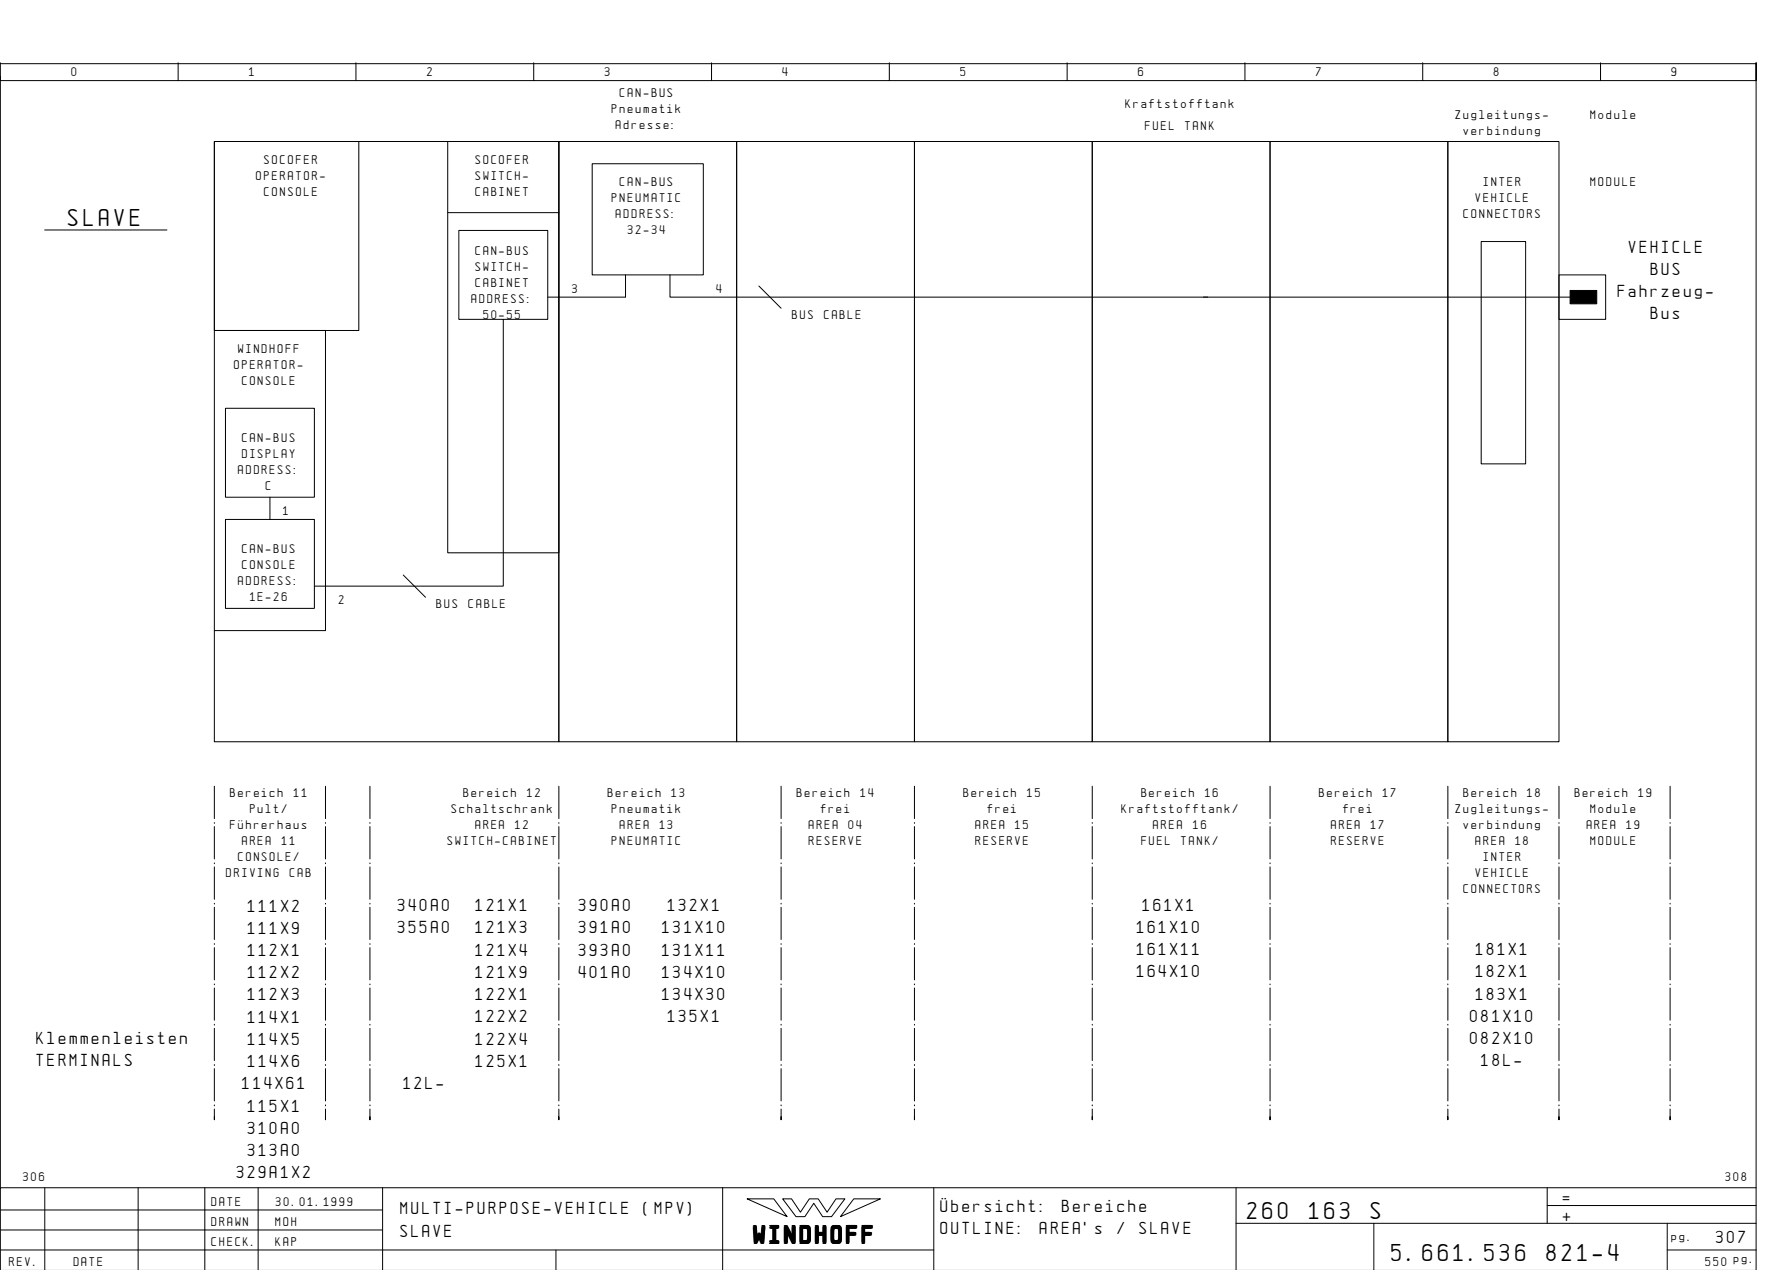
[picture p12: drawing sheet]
<svg xmlns="http://www.w3.org/2000/svg" width="399mm" height="286mm" viewBox="0 0 399 286" stroke-linecap="round" stroke-linejoin="round" font-family="sans-serif">
<g fill="none" stroke="#000" stroke-width=".22">
<path d="M.1 14.1v4h395v-4v271.6M.1 17.1v250M.1 14.3h395M40.1 14.1v4M80.1 14.1v4M120.1 14.1v4M160.1 14.1v4M200.1 14.1v4M240.1 14.1v4M280.1 14.1v4M320.1 14.1v4M360.1 14.1v4"/>
<path d="M48.2 31.8h77.5v135h-77.5zM48.2 31.8v42.5h25v67.5h-25v-67.5h32.5v-42.5zM100.7 31.8h25v92.5h-25zM125.7 31.8h40v135h-40zM133.2 36.8h25v25h-25zM165.7 31.8h40v135h-40zM205.7 31.8h40v135h-40zM245.7 31.8h40v135h-40zM285.7 31.8h40v135h-40zM325.7 31.8h25v135h-25zM10 51.7h27.6M100.7 47.8h25"/>
<path d="M103.2 51.8h20v20h-20zM333.2 54.3h10v50h-10zM113.2 71.8v60h-42.5M140.7 61.8v5h-17.5M150.7 61.8v5h121M170.7 64.3l5 5M270.7 66.8h82.5M350.7 61.8h10.5v10h-10.5zM50.7 91.8h20v20h-20zM50.7 116.8h20v20h-20zM60.7 111.8v5M90.7 129.3l5 5"/>
<path d="M48.2 176.8v7.3M73.2 176.8v7.3M83.2 176.8v7.3M125.7 176.8v7.3M175.7 176.8v7.3M205.7 176.8v7.3M245.7 176.8v7.3M285.7 176.8v7.3M325.7 176.8v7.3M350.7 176.8v7.3M375.7 176.8v7.3M48.2 185v.2"/>
<path d="M48.2 185.9v7.3M48.2 194.1v.1M48.2 195v7.2M73.2 185v.2M73.2 185.9v7.3M73.2 194.1v.1M73.2 195v7.2M83.2 185v.2M83.2 185.9v7.3M83.2 194.1v.1M83.2 195v7.2M125.7 185v.2"/>
<path d="M125.7 185.9v7.3M125.7 194.1v.1M125.7 195v7.2M175.7 185v.2M175.7 185.9v7.3M175.7 194.1v.1M175.7 195v7.2M205.7 185v.2M205.7 185.9v7.3M205.7 194.1v.1M205.7 195v7.2M245.7 185v.2"/>
<path d="M245.7 185.9v7.3M245.7 194.1v.1M245.7 195v7.2M285.7 185v.2M285.7 185.9v7.3M285.7 194.1v.1M285.7 195v7.2M325.7 185v.2M325.7 185.9v7.3M325.7 194.1v.1M325.7 195v7.2M350.7 185v.2"/>
<path d="M350.7 185.9v7.3M350.7 194.1v.1M350.7 195v7.2M375.7 185v.2M375.7 185.9v7.3M375.7 194.1v.1M375.7 195v7.2M48.2 203.2v.1M48.2 204.1v7.2M48.2 212.2v.2M48.2 213.1v7.3M73.2 203.2v.1"/>
<path d="M73.2 204.1v7.2M73.2 212.2v.2M73.2 213.1v7.3M83.2 203.2v.1M83.2 204.1v7.2M83.2 212.2v.2M83.2 213.1v7.3M125.7 203.2v.1M125.7 204.1v7.2M125.7 212.2v.2M125.7 213.1v7.3M175.7 203.2v.1"/>
<path d="M175.7 204.1v7.2M175.7 212.2v.2M175.7 213.1v7.3M205.7 203.2v.1M205.7 204.1v7.2M205.7 212.2v.2M205.7 213.1v7.3M245.7 203.2v.1M245.7 204.1v7.2M245.7 212.2v.2M245.7 213.1v7.3M285.7 203.2v.1"/>
<path d="M285.7 204.1v7.2M285.7 212.2v.2M285.7 213.1v7.3M325.7 203.2v.1M325.7 204.1v7.2M325.7 212.2v.2M325.7 213.1v7.3M350.7 203.2v.1M350.7 204.1v7.2M350.7 212.2v.2M350.7 213.1v7.3M375.7 203.2v.1"/>
<path d="M375.7 204.1v7.2M375.7 212.2v.2M375.7 213.1v7.3M48.2 221.3v.2M48.2 222.2v7.3M48.2 230.4v.2M48.2 231.3v7.2M48.2 239.4v.2M73.2 221.3v.2M73.2 222.2v7.3M73.2 230.4v.2M73.2 231.3v7.2"/>
<path d="M73.2 239.4v.2M83.2 221.3v.2M83.2 222.2v7.3M83.2 230.4v.2M83.2 231.3v7.2M83.2 239.4v.2M125.7 221.3v.2M125.7 222.2v7.3M125.7 230.4v.2M125.7 231.3v7.2M125.7 239.4v.2M175.7 221.3v.2"/>
<path d="M175.7 222.2v7.3M175.7 230.4v.2M175.7 231.3v7.2M175.7 239.4v.2M205.7 221.3v.2M205.7 222.2v7.3M205.7 230.4v.2M205.7 231.3v7.2M205.7 239.4v.2M245.7 221.3v.2M245.7 222.2v7.3M245.7 230.4v.2"/>
<path d="M245.7 231.3v7.2M245.7 239.4v.2M285.7 221.3v.2M285.7 222.2v7.3M285.7 230.4v.2M285.7 231.3v7.2M285.7 239.4v.2M325.7 221.3v.2M325.7 222.2v7.3M325.7 230.4v.2M325.7 231.3v7.2M325.7 239.4v.2"/>
<path d="M350.7 221.3v.2M350.7 222.2v7.3M350.7 230.4v.2M350.7 231.3v7.2M350.7 239.4v.2M375.7 221.3v.2M375.7 222.2v7.3M375.7 230.4v.2M375.7 231.3v7.2M375.7 239.4v.2M48.2 249.4v2.4v-.6M48.2 240.3v7.3"/>
<path d="M48.2 248.5v.2M73.2 249.4v2.4v-.6M73.2 240.3v7.3M73.2 248.5v.2M83.2 240.3v7.3M83.2 248.5v.2M83.2 249.4v2.4v-.6M125.7 249.4v2.4v-.6M125.7 240.3v7.3M125.7 248.5v.2M175.7 240.3v7.3M175.7 248.5v.2"/>
<path d="M175.7 249.4v2.4v-.6M205.7 240.3v7.3M205.7 248.5v.2M205.7 249.4v2.4v-.6M245.7 240.3v7.3M245.7 248.5v.2M245.7 249.4v2.4v-.6M285.7 240.3v7.3M285.7 248.5v.2M285.7 249.4v2.4v-.6M325.7 249.4v2.4v-.6M325.7 240.3v7.3"/>
<path d="M325.7 248.5v.2M350.7 240.3v7.3M350.7 248.5v.2M350.7 249.4v2.4v-.6M375.7 240.3v7.3M375.7 248.5v.2M375.7 249.4v2.4v-.6M10.1 267.1v18.5M31.1 267.1v18.5M46.1 267.1v18.6M58.1 267.1v18.6M86.1 272.1h-86"/>
<path d="M86.1 276.6h-86M86.1 267.1v18.6M162.6 267.1v18.6M168.1 269.6h6l3 4zM176.1 269.6h2l2 3 2-3h2l2 3 2-3h2l-3 4h-2l-2-3-2 3h-2zM192.1 269.6h6l-9 4zM210.1 267.1v18.6M278.1 275.1h117M278.1 267.1v18.6M309.1 275.1v10.6M348.1 271.1h47M348.1 267.1v8"/>
<path d="M375.1 275.1v10.6M395.1 267.1h-395v18.6M125.1 281.1v4.6M210.1 281.1h-210M375.1 281.1h20"/>
</g>
<path d="M353.2 65.3h6v3h-6z" fill="#000" stroke="#000" stroke-width=".22"/>
<g font-size="4.4">
<text x="15.3" y="50.7">SLAVE</text>
<text x="280.6" y="274.1">260</text>
<text x="294.5" y="274.1">163</text>
<text x="308.4" y="274.1">S</text>
<text x="169.5" y="279.3">WINDHOFF</text>
<text x="313.1" y="283.6">5.661.536</text>
<text x="347.9" y="283.6">821-4</text>
</g>
<g font-size="3.1">
<text x="366.4" y="56.8">VEHICLE</text>
<text x="371.4" y="61.8">BUS</text>
<text x="363.9" y="66.8">Fahrzeug-</text>
<text x="371.4" y="71.8">Bus</text>
<text x="55.8" y="205">111X2</text>
<text x="55.8" y="210">111X9</text>
<text x="89.5" y="204.9">340A0</text>
<text x="89.5" y="209.9">355A0</text>
<text x="107" y="204.9">121X1</text>
<text x="107" y="209.9">121X3</text>
<text x="130.2" y="204.9">390A0</text>
<text x="130.2" y="209.9">391A0</text>
<text x="149" y="209.9">131X10</text>
<text x="150.2" y="204.9">132X1</text>
<text x="255.8" y="209.8">161X10</text>
<text x="257" y="204.8">161X1</text>
<text x="55.8" y="215">112X1</text>
<text x="107" y="214.9">121X4</text>
<text x="130.2" y="214.9">393A0</text>
<text x="149" y="214.9">131X11</text>
<text x="255.8" y="214.8">161X11</text>
<text x="332" y="214.8">181X1</text>
<text x="55.8" y="220">112X2</text>
<text x="107" y="219.9">121X9</text>
<text x="130.2" y="219.9">401A0</text>
<text x="149" y="219.9">134X10</text>
<text x="255.8" y="219.8">164X10</text>
<text x="332" y="219.8">182X1</text>
<text x="55.8" y="225">112X3</text>
<text x="107" y="224.9">122X1</text>
<text x="149" y="224.9">134X30</text>
<text x="332" y="224.8">183X1</text>
<text x="55.8" y="230">114X1</text>
<text x="107" y="229.9">122X2</text>
<text x="150.2" y="229.9">135X1</text>
<text x="330.8" y="229.8">081X10</text>
<text x="8.2" y="234.8">Klemmenleisten</text>
<text x="8.2" y="239.8">TERMINALS</text>
<text x="55.8" y="235">114X5</text>
<text x="107" y="234.9">122X4</text>
<text x="107" y="239.9">125X1</text>
<text x="330.8" y="234.8">082X10</text>
<text x="333.3" y="239.8">18L-</text>
<text x="54.5" y="245">114X61</text>
<text x="55.8" y="240">114X6</text>
<text x="90.8" y="244.8">12L-</text>
<text x="55.8" y="250">115X1</text>
<text x="55.8" y="255">310A0</text>
<text x="55.8" y="260">313A0</text>
<text x="53.3" y="265">329A1X2</text>
<text x="90.1" y="273.1">MULTI-PURPOSE-VEHICLE</text>
<text x="144.8" y="273.1">(MPV)</text>
<text x="211.6" y="272.6">öbersicht:</text>
<text x="238.9" y="272.6">Bereiche</text>
<text x="351.6" y="270.6">=</text>
<text x="351.6" y="274.6">+</text>
<text x="90.1" y="278.1">SLAVE</text>
<text x="211.6" y="277.6">OUTLINE:</text>
<text x="234" y="277.6">AREA's</text>
<text x="251.4" y="277.6">/</text>
<text x="256.4" y="277.6">SLAVE</text>
<text x="386.1" y="279.6">307</text>
</g>
<g font-size="2.3">
<text x="16.1" y="17.1">0</text>
<text x="56.1" y="17.1">1</text>
<text x="96.1" y="17.1">2</text>
<text x="136.1" y="17.1">3</text>
<text x="176.1" y="17.1">4</text>
<text x="216.1" y="17.1">5</text>
<text x="256.1" y="17.1">6</text>
<text x="296.1" y="17.1">7</text>
<text x="336.1" y="17.1">8</text>
<text x="376.1" y="17.1">9</text>
<text x="139.5" y="21.8">CAN-BUS</text>
<text x="137.7" y="25.4">Pneumatik</text>
<text x="138.6" y="29">Adresse:</text>
<text x="253.2" y="24.3">Kraftstofftank</text>
<text x="257.7" y="29.3">FUEL</text>
<text x="266.6" y="29.3">TANK</text>
<text x="327.5" y="26.8">Zugleitungs-</text>
<text x="357.9" y="26.8">Module</text>
<text x="329.3" y="30.4">verbindung</text>
<text x="57.7" y="40.4">OPERATOR-</text>
<text x="59.5" y="36.8">SOCOFER</text>
<text x="107" y="36.8">SOCOFER</text>
<text x="107" y="40.4">SWITCH-</text>
<text x="139.5" y="41.8">CAN-BUS</text>
<text x="333.7" y="41.8">INTER</text>
<text x="357.9" y="41.8">MODULE</text>
<text x="59.5" y="44">CONSOLE</text>
<text x="107" y="44">CABINET</text>
<text x="137.7" y="45.4">PNEUMATIC</text>
<text x="332" y="45.4">VEHICLE</text>
<text x="138.6" y="49">ADDRESS:</text>
<text x="141.2" y="52.6">32-34</text>
<text x="329.3" y="49">CONNECTORS</text>
<text x="107" y="57.3">CAN-BUS</text>
<text x="107" y="60.9">SWITCH-</text>
<text x="107" y="64.5">CABINET</text>
<text x="128.7" y="65.8">3</text>
<text x="161.2" y="65.8">4</text>
<text x="106.1" y="68.1">ADDRESS:</text>
<text x="108.7" y="71.7">50-55</text>
<text x="178.2" y="71.8">BUS</text>
<text x="185.4" y="71.8">CABLE</text>
<text x="52.7" y="82.9">OPERATOR-</text>
<text x="53.6" y="79.3">WINDHOFF</text>
<text x="54.5" y="86.5">CONSOLE</text>
<text x="54.5" y="99.3">CAN-BUS</text>
<text x="53.6" y="106.5">ADDRESS:</text>
<text x="54.5" y="102.9">DISPLAY</text>
<text x="59.8" y="110.1">C</text>
<text x="63.7" y="115.8">1</text>
<text x="54.5" y="124.3">CAN-BUS</text>
<text x="53.6" y="131.5">ADDRESS:</text>
<text x="54.5" y="127.9">CONSOLE</text>
<text x="56.2" y="135.1">1E-26</text>
<text x="76.2" y="135.8">2</text>
<text x="98.2" y="136.8">BUS</text>
<text x="105.4" y="136.8">CABLE</text>
<text x="51.8" y="179.3">Bereich</text>
<text x="66.1" y="179.3">11</text>
<text x="104.3" y="179.3">Bereich</text>
<text x="118.6" y="179.3">12</text>
<text x="136.8" y="179.3">Bereich</text>
<text x="151.1" y="179.3">13</text>
<text x="179.3" y="179.3">Bereich</text>
<text x="193.6" y="179.3">14</text>
<text x="216.8" y="179.3">Bereich</text>
<text x="231.1" y="179.3">15</text>
<text x="256.8" y="179.3">Bereich</text>
<text x="271.1" y="179.3">16</text>
<text x="296.8" y="179.3">Bereich</text>
<text x="311.1" y="179.3">17</text>
<text x="329.3" y="179.3">Bereich</text>
<text x="343.6" y="179.3">18</text>
<text x="354.3" y="179.3">Bereich</text>
<text x="368.6" y="179.3">19</text>
<text x="56.2" y="182.9">Pult/</text>
<text x="101.6" y="182.9">Schaltschrank</text>
<text x="137.7" y="182.9">Pneumatik</text>
<text x="184.6" y="182.9">frei</text>
<text x="222.1" y="182.9">frei</text>
<text x="252.3" y="182.9">Kraftstofftank/</text>
<text x="302.1" y="182.9">frei</text>
<text x="327.5" y="182.9">Zugleitungs-</text>
<text x="357.9" y="182.9">Module</text>
<text x="51.8" y="186.5">FÅhrerhaus</text>
<text x="54.5" y="190.1">AREA</text>
<text x="63.4" y="190.1">11</text>
<text x="100.7" y="190.1">SWITCH-CABINET</text>
<text x="107" y="186.5">AREA</text>
<text x="115.9" y="186.5">12</text>
<text x="137.7" y="190.1">PNEUMATIC</text>
<text x="139.5" y="186.5">AREA</text>
<text x="148.4" y="186.5">13</text>
<text x="182" y="186.5">AREA</text>
<text x="182" y="190.1">RESERVE</text>
<text x="190.9" y="186.5">04</text>
<text x="219.5" y="186.5">AREA</text>
<text x="219.5" y="190.1">RESERVE</text>
<text x="228.4" y="186.5">15</text>
<text x="256.8" y="190.1">FUEL</text>
<text x="259.5" y="186.5">AREA</text>
<text x="265.7" y="190.1">TANK/</text>
<text x="268.4" y="186.5">16</text>
<text x="299.5" y="186.5">AREA</text>
<text x="299.5" y="190.1">RESERVE</text>
<text x="308.4" y="186.5">17</text>
<text x="329.3" y="186.5">verbindung</text>
<text x="332" y="190.1">AREA</text>
<text x="340.9" y="190.1">18</text>
<text x="357" y="186.5">AREA</text>
<text x="357.9" y="190.1">MODULE</text>
<text x="365.9" y="186.5">19</text>
<text x="50.9" y="197.3">DRIVING</text>
<text x="53.6" y="193.7">CONSOLE/</text>
<text x="65.2" y="197.3">CAB</text>
<text x="332" y="197.3">VEHICLE</text>
<text x="333.7" y="193.7">INTER</text>
<text x="329.3" y="200.9">CONNECTORS</text>
<text x="5.2" y="265.6">306</text>
<text x="388.2" y="265.6">308</text>
<text x="47.6" y="271.1">DATE</text>
<text x="47.6" y="275.6">DRAWN</text>
<text x="62" y="275.6">MOH</text>
<text x="62.1" y="271.1">30.01.1999</text>
<text x="47.6" y="280.1">CHECK.</text>
<text x="62" y="280.1">KAP</text>
<text x="376.1" y="279.1">pg.</text>
<text x="2.1" y="284.6">REV.</text>
<text x="16.6" y="284.6">DATE</text>
<text x="383.7" y="284.6">550 pg.</text>
</g>
</svg>
